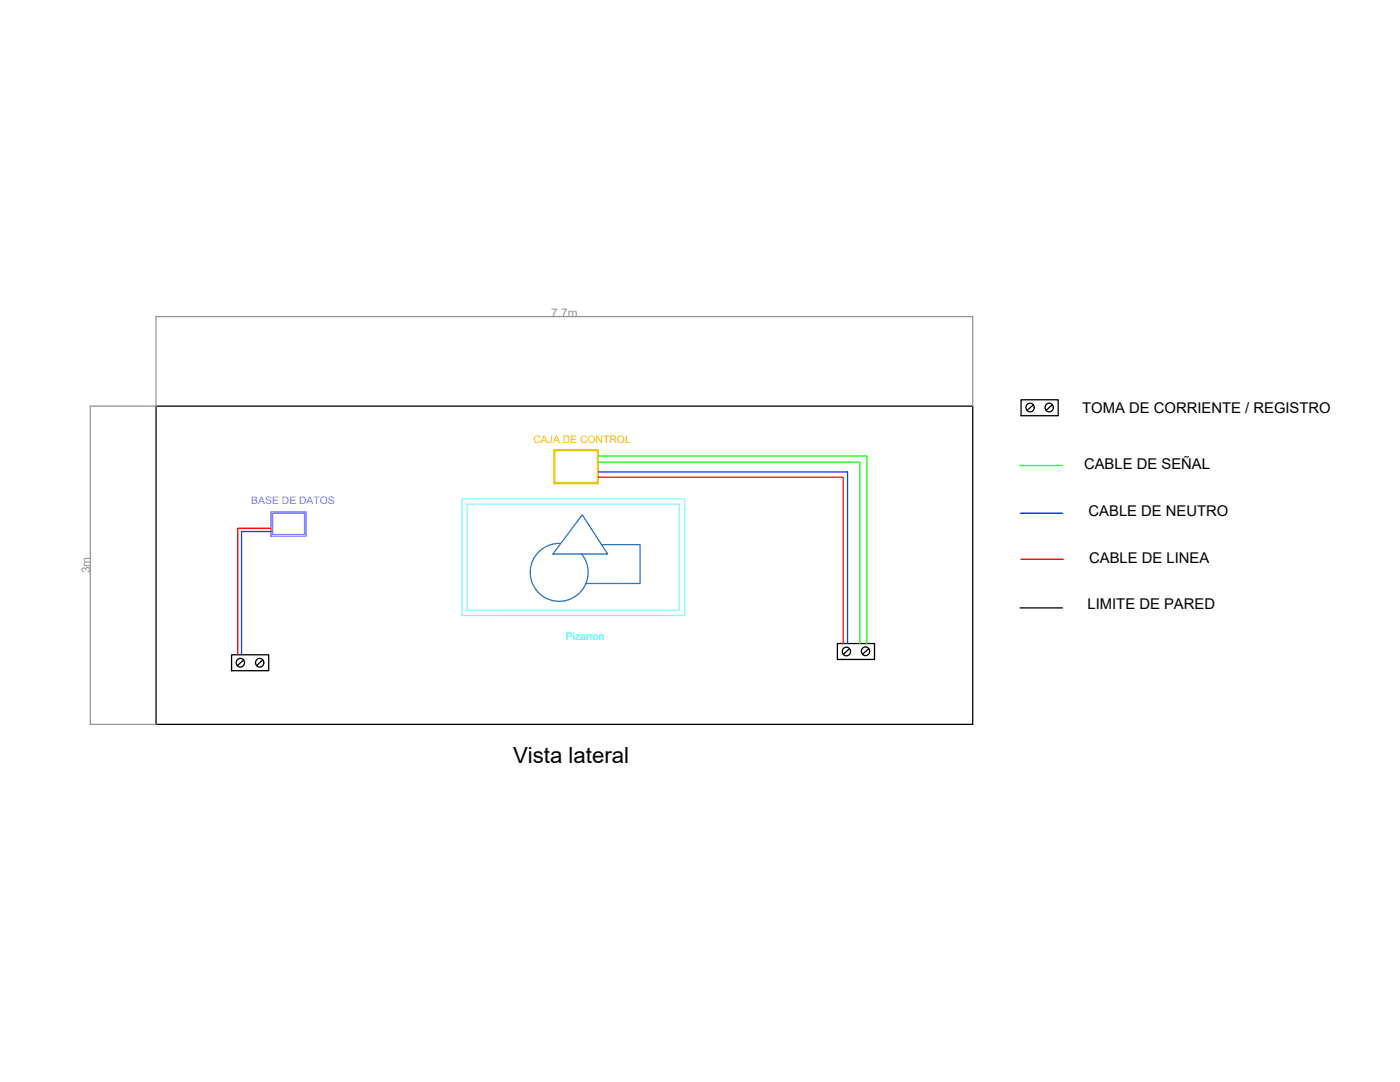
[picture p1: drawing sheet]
<svg xmlns="http://www.w3.org/2000/svg" width="279mm" height="216mm" viewBox="0 0 279 216" stroke-linecap="round" stroke-linejoin="round" font-family="sans-serif">
<!-- layer: CPU -->
<path d="M54.1 102.1h7v4.9h-7zM54.4 102.4h6.4v4.3h-6.4z" fill="none" stroke="#7f7fff" stroke-width=".25"/>
<!-- layer: control -->
<path d="M110.5 89.7h8.9v6.8h-8.9zM110.7 89.9h8.5v6.4h-8.5z" fill="none" stroke="#ffbf00" stroke-width=".25"/>
<!-- layer: electrica -->
<g fill="none" stroke="#000" stroke-width=".25">
<path d="M203.8 79.8h7.4v3.1h-7.4zM206.2 80.8l-1.2 1.1M210 80.7l-1.2 1.2M46.2 130.7h7.4v3.1h-7.4zM48.6 131.7l-1.2 1.1M52.4 131.7l-1.2 1.1M167.1 128.4h7.4v3.2h-7.4zM169.5 129.4l-1.2 1.2M173.4 129.4l-1.3 1.2M203.6 121.3h8.4M31.1 144.5v-63.5h163v63.5"/>
<circle cx="205.6" cy="81.3" r=".84"/>
<circle cx="209.4" cy="81.3" r=".84"/>
<circle cx="48" cy="132.2" r=".84"/>
<circle cx="51.8" cy="132.2" r=".84"/>
<circle cx="168.9" cy="130" r=".84"/>
<circle cx="172.7" cy="129.9" r=".84"/>
</g>
<!-- layer: CPU -->
<path d="M31.1 144.5h163" fill="none" stroke="#000" stroke-width=".25"/>
<!-- layer: pizarron -->
<path d="M92.2 99.5h44.4v23.3h-44.4zM93.2 100.6h42.4v21.2h-42.4z" fill="none" stroke="#7fffff" stroke-width=".25"/>
<!-- layer: positivo -->
<path d="M119.4 95.2h48.9v33.2M54.1 105.4h-6.7v25.3M203.7 111.6h8.5" fill="none" stroke="#f00" stroke-width=".25"/>
<!-- layer: negativo -->
<path d="M119.4 94.2h49.7v34.2M54.1 106.1h-5.9v24.6M203.6 102.4h8.5" fill="none" stroke="#003fff" stroke-width=".25"/>
<path d="M119.4 92.2h52.2v36.2M119.4 91h53.6v37.4M203.5 92.9h8.5" fill="none" stroke="#0f0" stroke-width=".25"/>
<!-- layer: electrica -->
<path d="M111.9 108.4a5.8 5.8 0 0 0-6 7 5.8 5.8 0 0 0 8.2 4 5.8 5.8 0 0 0 2-8.9M116.2 102.7l5.1 7.8h-11zM120 108.7h7.7v7.7h-10.7" fill="none" stroke="#2776bb" stroke-width=".25"/>
<path d="M31.1 63.1v17.9h-13.1M31.2 63.2h162.9M194.1 63.1v17.9M18 81.1v63.4M18 144.5h13.1" fill="none" stroke="#939598" stroke-width=".25"/>
<text font-size="4.4" x="102.4" y="152.2">Vista lateral</text>
<g font-size="3">
<text x="216" y="82.4">TOMA DE CORRIENTE / REGISTRO</text>
<text x="216.4" y="93.6">CABLE DE SEÑAL</text>
<text x="217.2" y="102.9">CABLE DE NEUTRO</text>
<text x="217.4" y="112.3">CABLE DE LINEA</text>
<text x="217" y="121.5">LIMITE DE PARED</text>
</g>
<g font-size="2.4" fill="#939598">
<text x="110" y="63.2">7.7m</text>
<text x="18" y="114.4" transform="rotate(-90 18 114.4)">3m</text>
</g>
<text font-size="2.1" fill="#ffbf00" x="106.5" y="88.4">CAJA DE CONTROL</text>
<text font-size="2.1" fill="#7f7fff" x="50.2" y="100.5">BASE DE DATOS</text>
<text font-size="2.1" fill="#0ff" x="112.9" y="127.7">Pizarron</text>
</svg>
